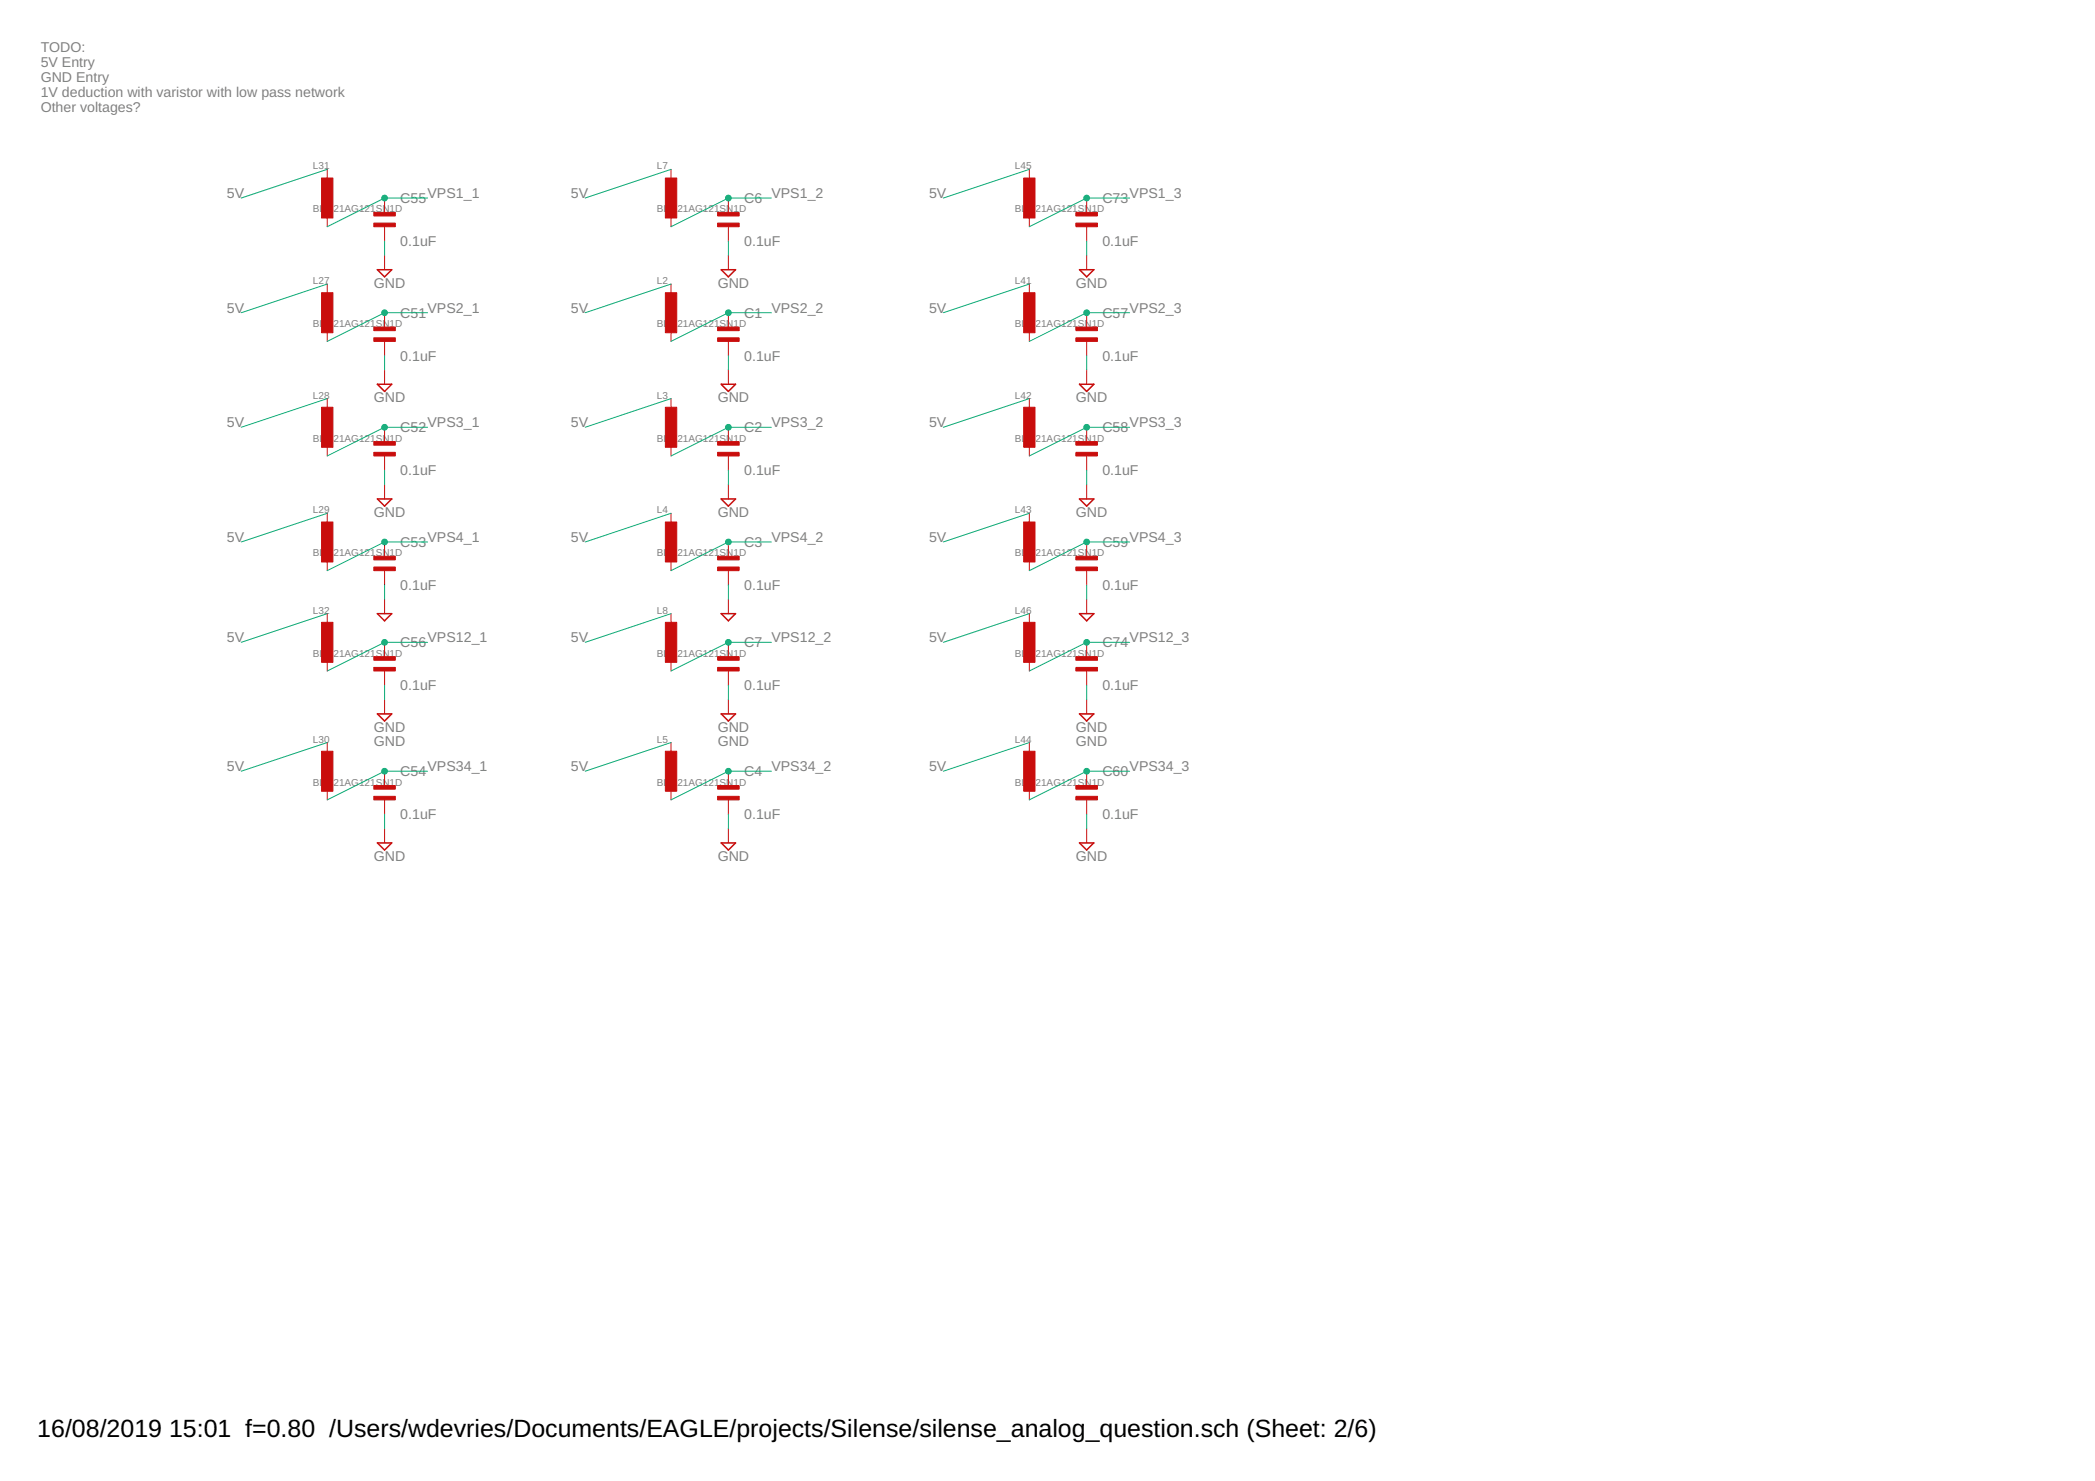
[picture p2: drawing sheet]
<svg xmlns="http://www.w3.org/2000/svg" width="297mm" height="210mm" viewBox="0 0 297 210" stroke-linecap="round" stroke-linejoin="round" font-family="sans-serif">
<g fill="#c90d0c" stroke="#c90d0c" stroke-width=".14">
<path d="M94.3 41.5h1.6v5.7h-1.6z"/>
<path d="M101.7 46.4h3.1v.5h-3.1z"/>
<path d="M101.7 47.9h3.1v.5h-3.1z"/>
<path d="M94.3 57.7h1.6v5.7h-1.6z"/>
<path d="M101.7 62.6h3.1v.5h-3.1z"/>
<path d="M101.7 64.1h3.1v.5h-3.1z"/>
<path d="M94.3 74h1.6v5.7h-1.6z"/>
<path d="M101.7 78.8h3.1v.6h-3.1z"/>
<path d="M101.7 80.4h3.1v.5h-3.1z"/>
<path d="M94.3 106.5h1.6v5.6h-1.6z"/>
<path d="M101.7 111.3h3.1v.5h-3.1z"/>
<path d="M101.7 112.9h3.1v.5h-3.1z"/>
<path d="M94.3 25.2h1.6v5.7h-1.6z"/>
<path d="M101.7 30.1h3.1v.5h-3.1z"/>
<path d="M101.7 31.6h3.1v.5h-3.1z"/>
<path d="M94.3 88.2h1.6v5.7h-1.6z"/>
<path d="M101.7 93.1h3.1v.5h-3.1z"/>
<path d="M101.7 94.6h3.1v.5h-3.1z"/>
<path d="M45.6 41.5h1.6v5.7h-1.6z"/>
<path d="M53 46.4h3v.5h-3z"/>
<path d="M53 47.9h3v.5h-3z"/>
<path d="M45.6 57.7h1.6v5.7h-1.6z"/>
<path d="M53 62.6h3v.5h-3z"/>
<path d="M53 64.1h3v.5h-3z"/>
<path d="M45.6 74h1.6v5.7h-1.6z"/>
<path d="M53 78.8h3v.6h-3z"/>
<path d="M53 80.4h3v.5h-3z"/>
<path d="M45.6 106.5h1.6v5.6h-1.6z"/>
<path d="M53 111.3h3v.5h-3z"/>
<path d="M53 112.9h3v.5h-3z"/>
<path d="M45.6 25.2h1.6v5.7h-1.6z"/>
<path d="M53 30.1h3v.5h-3z"/>
<path d="M53 31.6h3v.5h-3z"/>
<path d="M45.6 88.2h1.6v5.7h-1.6z"/>
<path d="M53 93.1h3v.5h-3z"/>
<path d="M53 94.6h3v.5h-3z"/>
<path d="M145.1 41.5h1.6v5.7h-1.6z"/>
<path d="M152.5 46.4h3.1v.5h-3.1z"/>
<path d="M152.5 47.9h3.1v.5h-3.1z"/>
<path d="M145.1 57.7h1.6v5.7h-1.6z"/>
<path d="M152.5 62.6h3.1v.5h-3.1z"/>
<path d="M152.5 64.1h3.1v.5h-3.1z"/>
<path d="M145.1 74h1.6v5.7h-1.6z"/>
<path d="M152.5 78.8h3.1v.6h-3.1z"/>
<path d="M152.5 80.4h3.1v.5h-3.1z"/>
<path d="M145.1 106.5h1.6v5.6h-1.6z"/>
<path d="M152.5 111.3h3.1v.5h-3.1z"/>
<path d="M152.5 112.9h3.1v.5h-3.1z"/>
<path d="M145.1 25.2h1.6v5.7h-1.6z"/>
<path d="M152.5 30.1h3.1v.5h-3.1z"/>
<path d="M152.5 31.6h3.1v.5h-3.1z"/>
<path d="M145.1 88.2h1.6v5.7h-1.6z"/>
<path d="M152.5 93.1h3.1v.5h-3.1z"/>
<path d="M152.5 94.6h3.1v.5h-3.1z"/>
</g>
<g fill="none" stroke="#c90d0c" stroke-width=".14">
<path d="M46.4 24v2M46.4 30.1v2M54.5 28.1v2M54.5 32.1v2.1M54.5 36.2v2M95.1 24v2M95.1 30.1v2M103.3 28.1v2M103.3 32.1v2.1M103.3 36.2v2M145.9 24v2M145.9 30.1v2"/>
<path d="M154.1 28.1v2M154.1 32.1v2.1M154.1 36.2v2M46.4 40.3v2M46.4 46.4v2M46.4 56.5v2M54.5 44.3v2.1M54.5 48.4v2M54.5 52.4v2.1M95.1 40.3v2M95.1 46.4v2M95.1 56.5v2"/>
<path d="M103.3 44.3v2.1M103.3 48.4v2M103.3 52.4v2.1M145.9 40.3v2M145.9 46.4v2M145.9 56.5v2M154.1 44.3v2.1M154.1 48.4v2M154.1 52.4v2.1M46.4 62.6v2M46.4 72.7v2.1M46.4 78.8v2.1"/>
<path d="M54.5 60.6v2M54.5 64.6v2.1M54.5 68.7v2M54.5 76.8v2M95.1 62.6v2M95.1 72.7v2.1M95.1 78.8v2.1M103.3 60.6v2M103.3 64.6v2.1M103.3 68.7v2M103.3 76.8v2M145.9 62.6v2"/>
<path d="M145.9 72.7v2.1M145.9 78.8v2.1M154.1 60.6v2M154.1 64.6v2.1M154.1 68.7v2M154.1 76.8v2M46.4 87v2M46.4 93.1v2M54.5 80.9v2M54.5 84.9v2.1M54.5 91v2.1M54.5 95.1v2"/>
<path d="M54.5 99.1v2.1M95.1 87v2M95.1 93.1v2M103.3 80.9v2M103.3 84.9v2.1M103.3 91v2.1M103.3 95.1v2M103.3 99.1v2.1M145.9 87v2M145.9 93.1v2M154.1 80.9v2M154.1 84.9v2.1"/>
<path d="M154.1 91v2.1M154.1 95.1v2M154.1 99.1v2.1M46.4 105.2v2.1M46.4 111.3v2.1M54.5 109.3v2M54.5 113.4v2M54.5 117.4v2.1M95.1 105.2v2.1M95.1 111.3v2.1M103.3 109.3v2M103.3 113.4v2"/>
<path d="M103.3 117.4v2.1M145.9 105.2v2.1M145.9 111.3v2.1M154.1 109.3v2M154.1 113.4v2M154.1 117.4v2.1"/>
</g>
<g fill="none" stroke="#c90d0c" stroke-width=".21">
<path d="M53.5 38.2h2l-1 1zM102.3 38.2h2l-1 1zM153.1 38.2h2l-1 1zM53.5 54.5h2l-1 1zM102.3 54.5h2l-1 1zM153.1 54.5h2l-1 1zM53.5 70.7h2l-1 1zM102.3 70.7h2l-1 1zM153.1 70.7h2l-1 1zM53.5 87h2l-1 1zM102.3 87h2l-1 1zM153.1 87h2l-1 1z"/>
<path d="M53.5 119.5h2l-1 1zM53.5 101.2h2l-1 1zM102.3 119.5h2l-1 1zM102.3 101.2h2l-1 1zM153.1 119.5h2l-1 1zM153.1 101.2h2l-1 1z"/>
</g>
<g fill="none" stroke="#0dab76" stroke-width=".14">
<path d="M46.4 24l-12.2 4.1M54.5 34.2v2M60.6 28.1h-6.1l-8.1 4M95.1 24l-12.1 4.1M103.3 34.2v2M109.4 28.1h-6.1l-8.2 4M145.9 24l-12.1 4.1M154.1 34.2v2M160.2 28.1h-6.1l-8.2 4M46.4 56.5l-12.2 4.1M46.4 40.3l-12.2 4M54.5 50.4v2"/>
<path d="M60.6 44.3h-6.1l-8.1 4.1M95.1 40.3l-12.1 4M95.1 56.5l-12.1 4.1M103.3 50.4v2M109.4 44.3h-6.1l-8.2 4.1M145.9 40.3l-12.1 4M145.9 56.5l-12.1 4.1M154.1 50.4v2M160.2 44.3h-6.1l-8.2 4.1M46.4 72.7l-12.2 4.1M54.5 66.7v2M60.6 60.6h-6.1l-8.1 4"/>
<path d="M60.6 76.8h-6.1l-8.1 4.1M95.1 72.7l-12.1 4.1M103.3 66.7v2M109.4 60.6h-6.1l-8.2 4M109.4 76.8h-6.1l-8.2 4.1M145.9 72.7l-12.1 4.1M154.1 66.7v2M160.2 60.6h-6.1l-8.2 4M160.2 76.8h-6.1l-8.2 4.1M46.4 87l-12.2 4M54.5 82.9v2M54.5 97.1v2"/>
<path d="M60.6 91h-6.1l-8.1 4.1M95.1 87l-12.1 4M103.3 82.9v2M103.3 97.1v2M109.4 91h-6.1l-8.2 4.1M145.9 87l-12.1 4M154.1 82.9v2M154.1 97.1v2M160.2 91h-6.1l-8.2 4.1M46.4 105.2l-12.2 4.1M54.5 115.4v2M60.6 109.3h-6.1l-8.1 4.1"/>
<path d="M95.1 105.2l-12.1 4.1M103.3 115.4v2M109.4 109.3h-6.1l-8.2 4.1M145.9 105.2l-12.1 4.1M154.1 115.4v2M160.2 109.3h-6.1l-8.2 4.1"/>
</g>
<g fill="#0dab76" stroke="#0dab76" stroke-width=".14">
<circle cx="54.5" cy="44.3" r=".4"/>
<circle cx="54.5" cy="60.6" r=".4"/>
<circle cx="54.5" cy="76.8" r=".4"/>
<circle cx="54.5" cy="109.3" r=".4"/>
<circle cx="54.5" cy="28.1" r=".4"/>
<circle cx="54.5" cy="91" r=".4"/>
<circle cx="103.3" cy="28.1" r=".4"/>
<circle cx="103.3" cy="44.3" r=".4"/>
<circle cx="103.3" cy="60.6" r=".4"/>
<circle cx="103.3" cy="76.8" r=".4"/>
<circle cx="103.3" cy="91" r=".4"/>
<circle cx="103.3" cy="109.3" r=".4"/>
<circle cx="154.1" cy="28.1" r=".4"/>
<circle cx="154.1" cy="44.3" r=".4"/>
<circle cx="154.1" cy="60.6" r=".4"/>
<circle cx="154.1" cy="76.8" r=".4"/>
<circle cx="154.1" cy="91" r=".4"/>
<circle cx="154.1" cy="109.3" r=".4"/>
</g>
<g font-size="3.5">
<text x="5.3" y="203.6">16/08/2019</text>
<text x="24" y="203.6">15:01 f=0.80 /Users/wdevries/Documents/EAGLE/projects/Silense/silense_analog_question.sch (Sheet: 2/6)</text>
</g>
<g font-size="2" fill="#808080">
<text x="5.8" y="7.3">TODO:</text>
<text x="5.8" y="9.5">5V Entry</text>
<text x="5.8" y="11.6">GND Entry</text>
<text x="5.8" y="13.7">1V deduction with varistor with low pass network</text>
<text x="5.8" y="15.9">Other voltages?</text>
<text x="32.2" y="28.1">5V</text>
<text x="56.8" y="28.8">C55</text>
<text x="60.6" y="28.1">VPS1_1</text>
<text x="80.9" y="28.1">5V</text>
<text x="105.5" y="28.8">C6</text>
<text x="109.4" y="28.1">VPS1_2</text>
<text x="131.7" y="28.1">5V</text>
<text x="156.3" y="28.8">C73</text>
<text x="160.2" y="28.1">VPS1_3</text>
<text x="56.8" y="34.9">0.1uF</text>
<text x="105.5" y="34.9">0.1uF</text>
<text x="156.3" y="34.9">0.1uF</text>
<text x="53" y="40.8">GND</text>
<text x="101.8" y="40.8">GND</text>
<text x="152.5" y="40.8">GND</text>
<text x="32.2" y="44.3">5V</text>
<text x="56.8" y="45">C51</text>
<text x="60.6" y="44.3">VPS2_1</text>
<text x="80.9" y="44.3">5V</text>
<text x="105.5" y="45">C1</text>
<text x="109.4" y="44.3">VPS2_2</text>
<text x="131.7" y="44.3">5V</text>
<text x="156.3" y="45">C57</text>
<text x="160.2" y="44.3">VPS2_3</text>
<text x="56.8" y="51.1">0.1uF</text>
<text x="105.5" y="51.1">0.1uF</text>
<text x="156.3" y="51.1">0.1uF</text>
<text x="53" y="57">GND</text>
<text x="101.8" y="57">GND</text>
<text x="152.5" y="57">GND</text>
<text x="32.2" y="60.6">5V</text>
<text x="56.8" y="61.3">C52</text>
<text x="60.6" y="60.6">VPS3_1</text>
<text x="80.9" y="60.6">5V</text>
<text x="105.5" y="61.3">C2</text>
<text x="109.4" y="60.6">VPS3_2</text>
<text x="131.7" y="60.6">5V</text>
<text x="156.3" y="61.3">C58</text>
<text x="160.2" y="60.6">VPS3_3</text>
<text x="56.8" y="67.4">0.1uF</text>
<text x="105.5" y="67.4">0.1uF</text>
<text x="156.3" y="67.4">0.1uF</text>
<text x="32.2" y="76.8">5V</text>
<text x="53" y="73.3">GND</text>
<text x="56.8" y="77.5">C53</text>
<text x="60.6" y="76.8">VPS4_1</text>
<text x="80.9" y="76.8">5V</text>
<text x="101.8" y="73.3">GND</text>
<text x="105.5" y="77.5">C3</text>
<text x="109.4" y="76.8">VPS4_2</text>
<text x="131.7" y="76.8">5V</text>
<text x="152.5" y="73.3">GND</text>
<text x="156.3" y="77.5">C59</text>
<text x="160.2" y="76.8">VPS4_3</text>
<text x="56.8" y="83.6">0.1uF</text>
<text x="105.5" y="83.6">0.1uF</text>
<text x="156.3" y="83.6">0.1uF</text>
<text x="32.2" y="91">5V</text>
<text x="56.8" y="91.7">C56</text>
<text x="60.6" y="91">VPS12_1</text>
<text x="80.9" y="91">5V</text>
<text x="105.5" y="91.7">C7</text>
<text x="109.4" y="91">VPS12_2</text>
<text x="131.7" y="91">5V</text>
<text x="156.3" y="91.7">C74</text>
<text x="160.2" y="91">VPS12_3</text>
<text x="56.8" y="97.8">0.1uF</text>
<text x="105.5" y="97.8">0.1uF</text>
<text x="156.3" y="97.8">0.1uF</text>
<text x="53" y="105.8">GND</text>
<text x="53" y="103.7">GND</text>
<text x="101.8" y="105.8">GND</text>
<text x="101.8" y="103.7">GND</text>
<text x="152.5" y="105.8">GND</text>
<text x="152.5" y="103.7">GND</text>
<text x="32.2" y="109.3">5V</text>
<text x="56.8" y="110">C54</text>
<text x="60.6" y="109.3">VPS34_1</text>
<text x="80.9" y="109.3">5V</text>
<text x="105.5" y="110">C4</text>
<text x="109.4" y="109.3">VPS34_2</text>
<text x="131.7" y="109.3">5V</text>
<text x="156.3" y="110">C60</text>
<text x="160.2" y="109.3">VPS34_3</text>
<text x="56.8" y="116.1">0.1uF</text>
<text x="105.5" y="116.1">0.1uF</text>
<text x="156.3" y="116.1">0.1uF</text>
<text x="53" y="122">GND</text>
<text x="101.8" y="122">GND</text>
<text x="152.5" y="122">GND</text>
</g>
<g font-size="1.4" fill="#808080">
<text x="44.4" y="24">L31</text>
<text x="93.1" y="24">L7</text>
<text x="143.9" y="24">L45</text>
<text x="44.4" y="30.1">BLM</text>
<text x="47.3" y="30.1">21AG121SN1D</text>
<text x="93.1" y="30.1">BLM</text>
<text x="96" y="30.1">21AG121SN1D</text>
<text x="143.9" y="30.1">BLM</text>
<text x="146.8" y="30.1">21AG121SN1D</text>
<text x="44.4" y="40.3">L27</text>
<text x="93.1" y="40.3">L2</text>
<text x="143.9" y="40.3">L41</text>
<text x="44.4" y="46.3">BLM</text>
<text x="47.3" y="46.3">21AG121SN1D</text>
<text x="93.1" y="46.3">BLM</text>
<text x="96" y="46.3">21AG121SN1D</text>
<text x="143.9" y="46.3">BLM</text>
<text x="146.8" y="46.3">21AG121SN1D</text>
<text x="44.4" y="56.5">L28</text>
<text x="93.1" y="56.5">L3</text>
<text x="143.9" y="56.5">L42</text>
<text x="44.4" y="62.6">BLM</text>
<text x="47.3" y="62.6">21AG121SN1D</text>
<text x="93.1" y="62.6">BLM</text>
<text x="96" y="62.6">21AG121SN1D</text>
<text x="143.9" y="62.6">BLM</text>
<text x="146.8" y="62.6">21AG121SN1D</text>
<text x="44.4" y="72.8">L29</text>
<text x="93.1" y="72.8">L4</text>
<text x="143.9" y="72.8">L43</text>
<text x="44.4" y="78.8">BLM</text>
<text x="47.3" y="78.8">21AG121SN1D</text>
<text x="93.1" y="78.8">BLM</text>
<text x="96" y="78.8">21AG121SN1D</text>
<text x="143.9" y="78.8">BLM</text>
<text x="146.8" y="78.8">21AG121SN1D</text>
<text x="44.4" y="87">L32</text>
<text x="93.1" y="87">L8</text>
<text x="143.9" y="87">L46</text>
<text x="44.4" y="93.1">BLM</text>
<text x="47.3" y="93.1">21AG121SN1D</text>
<text x="93.1" y="93.1">BLM</text>
<text x="96" y="93.1">21AG121SN1D</text>
<text x="143.9" y="93.1">BLM</text>
<text x="146.8" y="93.1">21AG121SN1D</text>
<text x="44.4" y="105.2">L30</text>
<text x="93.1" y="105.2">L5</text>
<text x="143.9" y="105.2">L44</text>
<text x="44.4" y="111.3">BLM</text>
<text x="47.3" y="111.3">21AG121SN1D</text>
<text x="93.1" y="111.3">BLM</text>
<text x="96" y="111.3">21AG121SN1D</text>
<text x="143.9" y="111.3">BLM</text>
<text x="146.8" y="111.3">21AG121SN1D</text>
</g>
</svg>
